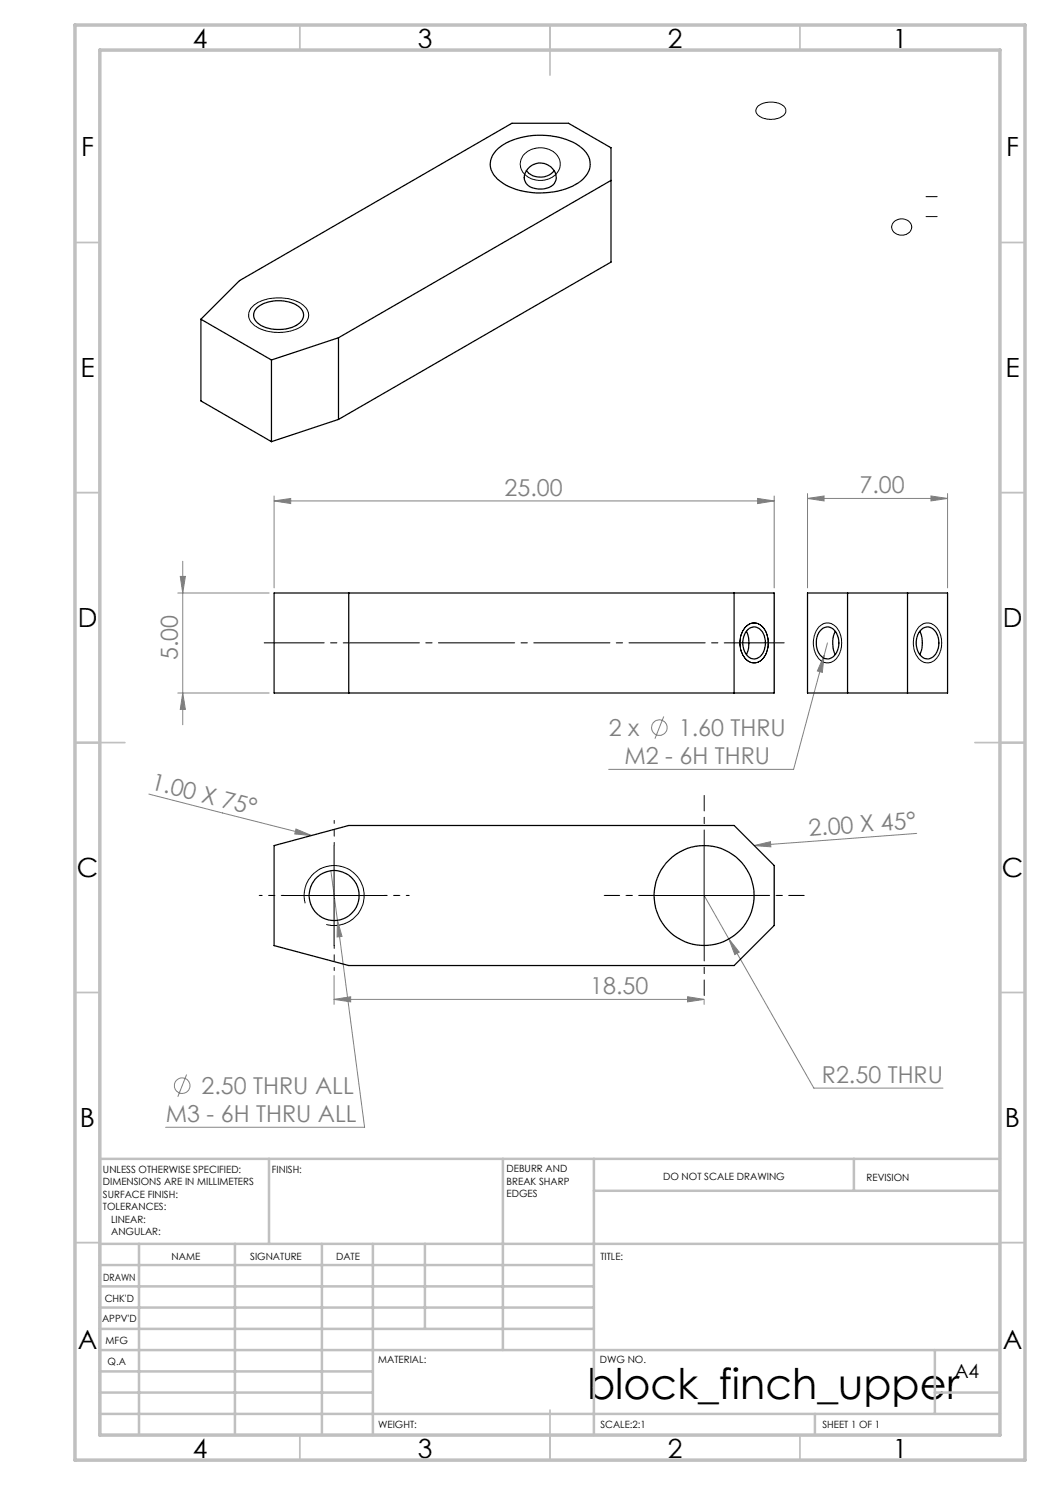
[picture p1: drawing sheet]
<svg xmlns="http://www.w3.org/2000/svg" width="210mm" height="297mm" viewBox="0 0 210 297" stroke-linecap="round" stroke-linejoin="round" font-family="sans-serif">
<g fill="none" stroke="#808080" stroke-width=".2">
<path d="M54.8 99.2v18.4M151.5 99.7l3.3 .5-3.3 .5zM154.8 99.2v18.4M161.5 99.7l3.3-.5v1zM161.5 98.7v18.9M161.5 99.7h28M186.2 99.2l3.3 .5-3.3 .5zM189.5 98.7v18.9M35.6 118.6h18.2M36.1 115.3h1l-.6 3.3zM36.5 112.3v32.7M54.8 100.2l3.3-.5v1z"/>
<path d="M54.8 100.2h100M35.6 138.6h18.2M36.5 138.6l.6 3.3h-1zM164.8 131.1l-.3 3.4-1-.3zM164.8 131.1l-6.1 22.8h-37M165.5 128.6l-.7 2.5M29.8 158.8l32.5 8.3M132.8 143.3l-1.8 4.4M59.2 165.8l3.1 1.3-3.4-.3zM66.2 174.2l6.7 51.3h-39.8M140.8 179.1l5 8.7M150.8 169.1l3.3-.8 .1 1.1z"/>
<path d="M183.3 166.7l-32.5 2.4M66.8 199.9l3.3-.5v1zM66.8 195.1v5.8M66.8 199.9h74M67.5 184.1l.9 3.2-1 .1zM137.5 199.4l3.3 .5-3.3 .5zM145.8 187.8l2 2.6-.8 .5zM145.8 187.8l17 29.8h25.8M37.3 214.9l-1.7 4.5M140.8 200.1v.8"/>
<circle cx="131.9" cy="145.5" r="1.56"/>
<circle cx="36.4" cy="217.1" r="1.55"/>
</g>
<g fill="none" stroke="#000" stroke-width=".2">
<path d="M105 30.7a4.4 4.4 0 0 1 6.9 1.2 3.4 3.4 0 0 1-3.3 4.2 3.9 3.9 0 0 1-4.6-3.3l.1-.2a3 3 0 0 1 .9-1.9zM151.6 21.2a4.3 4.3 0 0 1 5.4 .3l.1 .3a1.72 1.72 0 0 1-1.6 1.9 3.7 3.7 0 0 1-4.3-1.2 1.23 1.23 0 0 1 .4-1.3zM185.2 39.3h2.2M178.8 44.4a2.09 2.09 0 0 1 2.1-.6 2.09 2.09 0 0 1 1.5 1.7 2.09 2.09 0 0 1-2.1 1.5 2.09 2.09 0 0 1-2-1.5l.1-.5zM185.2 43.3h2.2M50.3 61.6a8.2 8.2 0 0 1 7.9-1.7 4 4 0 0 1 3.5 3 3.7 3.7 0 0 1-3.1 3.2 8.9 8.9 0 0 1-8-1.3 2.26 2.26 0 0 1-.3-3.2zM149.1 125.4a2.4 2.4 0 0 1 4.1 1 4.9 4.9 0 0 1-1.2 5.8 2.42 2.42 0 0 1-3.6-1.5 5.2 5.2 0 0 1 .7-5.3zM163.8 125.4a2.4 2.4 0 0 1 4.1 1 4.9 4.9 0 0 1-1.2 5.8 2.42 2.42 0 0 1-3.6-1.5 5.2 5.2 0 0 1 .7-5.3zM183.8 125.4a2.4 2.4 0 0 1 4.1 1 4.6 4.6 0 0 1-1.6 6 2.58 2.58 0 0 1-3.3-1.9 5.2 5.2 0 0 1 .8-5.1zM56.8 179.1h20M66.8 169.1v20M130.8 179.1h20"/>
<path d="M140.8 169.1v20M61 180.7a6 6 0 0 1 5.3-7.6 6 6 0 0 1 6.5 6.5 6 6 0 0 1-7.5 5.3"/>
</g>
<path d="M52.8 128.6h104" fill="none" stroke="#000" stroke-width=".2" stroke-dasharray="15.2 1.3 1.3 1.3" stroke-dashoffset="3.2"/>
<g fill="none" stroke="#c0c0c0" stroke-width=".35">
<path d="M60 5v5M110 5v10M160 5v5M15 48.5h5M200 48.5h5M15 98.5h5M200 98.5h5M15 148.5h10M195 148.5h10M15 198.5h5M200 198.5h5M15 248.5h5"/>
<path d="M200 248.5h5M60 287v5M110 282v10M160 287v5"/>
</g>
<g fill="none" stroke="#c0c0c0" stroke-width=".5">
<path d="M53.8 231.8v17M100.6 231.8v38.2M118.8 231.8v55.2M118.8 238.2h81.2M170.8 231.8v6.4M200 231.8h-180v55.2M20 248.8h180M20 257.3h98.8M20 253h98.8M27.8 248.8v38.2M47 248.8v38.2M64.4 248.8v38.2"/>
<path d="M74.6 248.8v38.2M85 248.8v17M20 265.8h98.8M20 261.5h98.8M20 278.5h54.6M20 274.3h54.6M20 270h180M187 278.5h13M187 270v12.8M20 282.8h180M163 282.8v4.2"/>
</g>
<path d="M15 5h190v287h-190zM20 10h180v277h-180z" fill="none" stroke="#c0c0c0" stroke-width=".7"/>
<path d="M130.8 179.1h-10M140.8 169.1v-10M150.8 179.1h10M140.8 189.1v10" fill="none" stroke="#000" stroke-width=".2" stroke-dasharray="15.2 1.3 1.3 1.3" stroke-dashoffset="12.1"/>
<path d="M56.8 179.1h-5M66.8 169.1v-5M76.8 179.1h5M66.8 189.1v5" fill="none" stroke="#000" stroke-width=".2" stroke-dasharray="15.2 1.3 1.3 1.3" stroke-dashoffset="14.6"/>
<g fill="#808080">
<path d="M59.2 165.8l3.1 1.3-3.4-.3z"/>
<path d="M150.8 169.1l3.3-.8 .1 1.1z"/>
<path d="M137.5 199.4l3.3 .5-3.3 .5zM66.8 199.9l3.3-.5v1zM186.2 99.2l3.3 .5-3.3 .5zM161.5 99.7l3.3-.5v1z"/>
<path d="M54.8 100.2l3.3-.5v1zM151.5 99.7l3.3 .5-3.3 .5zM67.5 184.1l-.1 3.3 1-.1zM145.8 187.8l1.2 3.1 .8-.5zM164.8 131.1l-1.3 3.1 1 .3z"/>
<path d="M36.5 138.6l.6 3.3h-1zM36.1 115.3h1l-.6 3.3z"/>
</g>
<g fill="none" stroke="#000" stroke-width=".25">
<path d="M99.6 29.7a14.3 14.3 0 0 1 11.3-2.4 9.4 9.4 0 0 1 6.6 3.6 3.9 3.9 0 0 1-1.3 5.3 15.2 15.2 0 0 1-13 1.7 7.7 7.7 0 0 1-5-3.9 3.9 3.9 0 0 1 1.4-4.3zM105.3 34.1a3.6 3.6 0 0 0 5.5 0M105.9 33.4a3.2 3.2 0 0 1 3.5-.5 3.2 3.2 0 0 1 1.8 3.1 3.2 3.2 0 0 1-4 1.7 2.36 2.36 0 0 1-2.2-1.6 2.36 2.36 0 0 1 .9-2.7zM122.2 36.1l-54.5 31.5M40.2 63.8l14.1 8.2M40.2 63.8l7.7-7.7 54.5-31.4h11.3l8.5 4.9v22.8l-54.5 31.5M40.2 63.8v16.4l14.1 8.1M51.4 61.5a7.3 7.3 0 0 1 8.6 0 1.98 1.98 0 0 1-.3 3.3 7.4 7.4 0 0 1-8.3-.3 1.93 1.93 0 0 1 0-3zM54.3 72v16.3M67.7 67.6l-13.4 4.4M67.7 67.6v16.3M67.7 83.9l-13.4 4.4"/>
<path d="M54.8 118.6h100v20h-100zM69.7 118.6v20M146.8 118.6v20M161.5 118.6h28v20h-28zM169.5 118.6v20M181.5 118.6v20M149.3 126.3a5.7 5.7 0 0 1 0 4.6M149.6 125.9a1.9 1.9 0 0 1 3.1 .8 3.9 3.9 0 0 1-1.1 4.9 2.1 2.1 0 0 1-2.9-1.8 4.1 4.1 0 0 1 .9-3.9zM164 126.2a1.87 1.87 0 0 1 1.9-.8 1.87 1.87 0 0 1 1.5 1.3 3.8 3.8 0 0 1-1.1 4.9 2.1 2.1 0 0 1-2.9-1.8 4.1 4.1 0 0 1 .6-3.6zM167 126.3a5.7 5.7 0 0 0 0 4.6M184 126.3a5.7 5.7 0 0 1 0 4.6M184 126.2a1.87 1.87 0 0 1 1.9-.8 1.87 1.87 0 0 1 1.5 1.3 3.8 3.8 0 0 1-1.1 4.9 2.1 2.1 0 0 1-2.9-1.8 4.1 4.1 0 0 1 .6-3.6z"/>
<path d="M54.8 169.1l14.9-4h77.1l8 8v12l-8 8h-77.1l-14.9-4z"/>
<circle cx="66.8" cy="179.1" r="5"/>
<circle cx="140.8" cy="179.1" r="10"/>
</g>
<text font-size="8.5" x="117.4" y="279.7">block_finch_upper</text>
<g font-size="5.3">
<text x="38.5" y="9.5">4</text>
<text x="83.5" y="9.5">3</text>
<text x="133.6" y="9.5">2</text>
<text x="178.6" y="9.5">1</text>
<text x="16.2" y="31.2">F</text>
<text x="201.2" y="31.2">F</text>
<text x="16.1" y="75.5">E</text>
<text x="201.1" y="75.5">E</text>
<text x="15.5" y="125.5">D</text>
<text x="200.5" y="125.5">D</text>
<text x="15.4" y="175.5">C</text>
<text x="200.4" y="175.5">C</text>
<text x="16" y="225.5">B</text>
<text x="201" y="225.5">B</text>
<text x="15.5" y="269.7">A</text>
<text x="200.5" y="269.7">A</text>
<text x="38.5" y="291.5">4</text>
<text x="83.5" y="291.5">3</text>
<text x="133.6" y="291.5">2</text>
<text x="178.6" y="291.5">1</text>
</g>
<g font-size="4.7" fill="#808080">
<text x="100.9" y="99.2">25.00</text>
<text x="171.9" y="98.7">7.00</text>
<text x="35.6" y="132" transform="rotate(-90 35.6 132)">5.00</text>
<text x="121.8" y="147.2">2 x</text>
<text x="135.7" y="147.2">1.60 THRU</text>
<text x="124.9" y="152.8">M2 - 6H THRU</text>
<text x="30" y="157.8" transform="rotate(14 30 157.8)">1.00 X 75°</text>
<text x="161.8" y="167.3" transform="rotate(-4 161.8 167.3)">2.00 X 45°</text>
<text x="118" y="198.8">18.50</text>
<text x="40.3" y="218.8">2.50 THRU ALL</text>
<text x="164.4" y="216.6">R2.50 THRU</text>
<text x="33.2" y="224.4">M3 - 6H THRU ALL</text>
</g>
<text font-size="3.9" x="190.9" y="275.5">A4</text>
<g font-size="2">
<text x="20.6" y="234.6">UNLESS OTHERWISE SPECIFIED:</text>
<text x="20.6" y="237.1">DIMENSIONS ARE IN MILLIMETERS</text>
<text x="20.6" y="239.6">SURFACE FINISH:</text>
<text x="54.4" y="234.6">FINISH:</text>
<text x="101.3" y="234.5">DEBURR AND</text>
<text x="101.3" y="237">BREAK SHARP</text>
<text x="101.3" y="239.5">EDGES</text>
<text x="132.6" y="236">DO NOT SCALE DRAWING</text>
<text x="173.3" y="236.2">REVISION</text>
<text x="20.6" y="242.1">TOLERANCES:</text>
<text x="22.2" y="244.6">LINEAR:</text>
<text x="22.2" y="247.1">ANGULAR:</text>
<text x="34.3" y="252">NAME</text>
<text x="50" y="251.9">SIGNATURE</text>
<text x="67.2" y="251.9">DATE</text>
<text x="120.1" y="251.9">TITLE:</text>
<text x="20.6" y="256.1">DRAWN</text>
<text x="20.9" y="260.3">CHK'D</text>
<text x="20.4" y="264.4">APPV'D</text>
<text x="21.1" y="268.8">MFG</text>
<text x="21.5" y="273">Q.A</text>
<text x="75.6" y="272.5">MATERIAL:</text>
<text x="120" y="272.5">DWG NO.</text>
<text x="75.6" y="285.5">WEIGHT:</text>
<text x="120.1" y="285.6">SCALE:2:1</text>
<text x="164.5" y="285.6">SHEET 1 OF 1</text>
</g>
</svg>
